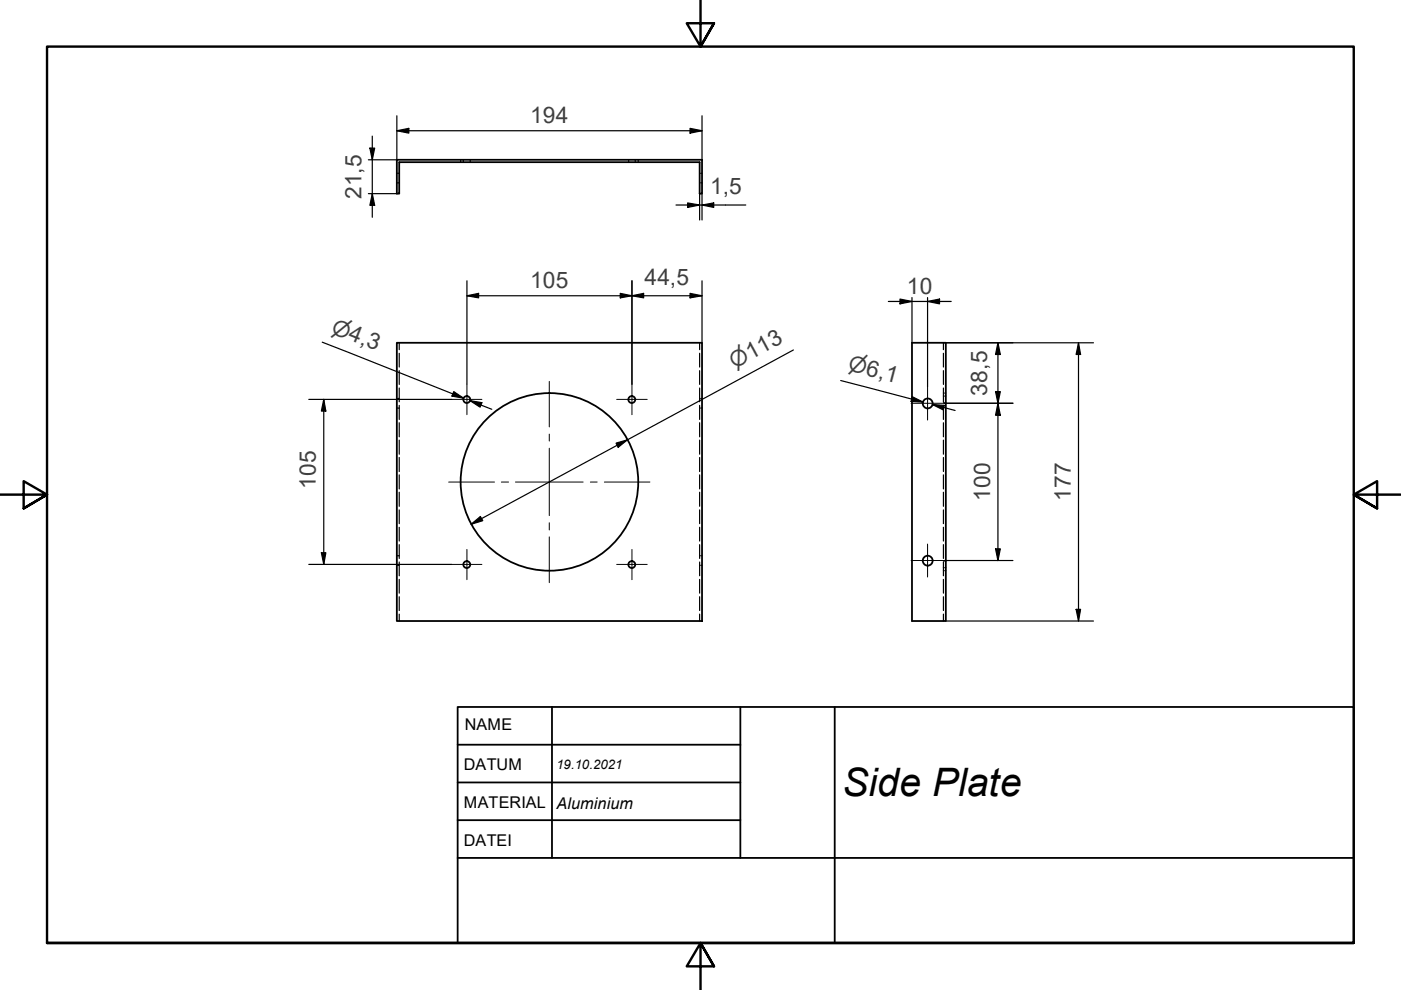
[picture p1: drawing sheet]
<svg xmlns="http://www.w3.org/2000/svg" width="297mm" height="210mm" viewBox="0 0 297 210" stroke-linecap="round" stroke-linejoin="round" font-family="sans-serif">
<!-- layer: Verdeckte Kanten(DIN) -->
<g fill="none" stroke="#000" stroke-width=".25">
<path d="M84.1 38.8h.2M84.1 36.7h.2M84.5 38.8h.1M84.5 36.7h.1M97.7 33.9v.2M97.7 34.2v.2M98.2 33.9v.2M98.2 34.2v.2M99.7 33.9v.2M99.7 34.2v.2M133.3 33.9v.2M133.3 34.2v.2"/>
<path d="M134.7 33.9v.2M134.7 34.2v.2M135.3 33.9v.2M135.3 34.2v.2M148.3 38.8h.2M148.3 36.7h.2M148.7 38.8h.1M148.7 36.7h.1M84.6 72.7v1.4M84.6 74.9v2.9M84.6 78.6v2.9M148.3 72.7v1.4"/>
<path d="M148.3 74.9v2.9M148.3 78.6v2.9M200 72.7v1.4M200 74.9v2.9M200 78.6v2.9M84.1 86.5h.2M84.1 84.5h.2M84.5 86.5h.1M84.5 84.5h.1M84.6 82.3v2.9M84.6 86v2.9M84.6 89.6v3"/>
<path d="M84.6 93.3v3M84.6 97v3M148.3 82.3v2.9M148.3 86v2.9M148.3 89.6v3M148.3 93.3v3M148.3 97v3M148.3 86.5h.2M148.3 84.5h.2M148.7 86.5h.1M148.7 84.5h.1M200 82.3v2.9"/>
<path d="M200 86v2.9M200 89.6v3M200 93.3v3M200 97v3M200 85.4h.2M200 84h.2M200 83.3h.2M200.3 85.4h.2M200.3 84h.2M200.3 83.3h.2M84.1 119.9h.2M84.1 117.8h.2"/>
<path d="M84.5 119.9h.1M84.5 117.8h.1M84.6 100.7v3M84.6 104.4v3M84.6 108.1v2.9M84.6 111.8v2.9M84.6 115.5v2.9M84.6 119.2v2.9M148.3 100.7v3M148.3 104.4v3M148.3 108.1v2.9M148.3 111.8v2.9"/>
<path d="M148.3 115.5v2.9M148.3 119.2v2.9M148.3 119.9h.2M148.3 117.8h.2M148.7 119.9h.1M148.7 117.8h.1M200 100.7v3M200 104.4v3M200 108.1v2.9M200 111.8v2.9M200 115.5v2.9M200 119.2v2.9"/>
<path d="M200 119h.2M200.3 119h.2M84.6 122.8v3M84.6 126.5v2.9M84.6 130.2v1.5M148.3 122.8v3M148.3 126.5v2.9M148.3 130.2v1.5M200 122.8v3M200 126.5v2.9M200 130.2v1.5M200 120.4h.2"/>
<path d="M200 121h.2M200.3 120.4h.2M200.3 121h.2"/>
</g>
<!-- layer: Sichtbare Kanten(DIN) -->
<g fill="none" stroke="#000" stroke-width=".38">
<path d="M84.1 33.9h64.7v7.2h-.5v-6.7h-63.7v6.7h-.5zM84.1 72.7h64.7v59h-64.7zM193.4 72.7h7.1v59h-7.1zM97 149.9h190v50h-190zM97 157.9h60M117 149.9v32M157 149.9v32M177 149.9v50M97 165.9h60M97 173.9h60M97 181.9h80"/>
<circle cx="99" cy="84.7" r=".73"/>
<circle cx="134" cy="84.7" r=".73"/>
<circle cx="196.7" cy="85.5" r="1.05"/>
<circle cx="99" cy="119.7" r=".73"/>
<circle cx="116.5" cy="102.2" r="18.8"/>
<circle cx="134" cy="119.7" r=".73"/>
<circle cx="196.7" cy="118.9" r="1.05"/>
</g>
<!-- layer: Rahmen_0 -->
<path d="M148.5 -.1v10l-2.9-5h5.8l-2.9 5 2.9-5M0 104.9h10l-5-2.9v5.8l5-2.9-5 2.9M297 104.9h-10l5-2.9v5.8l-5-2.9 5 2.9M10 199.9v-190h277v190h-277h277M151.4 204.9l-2.9-5 2.9 5h-5.8l2.9-5v10" fill="none" stroke="#000" stroke-width=".51"/>
<!-- layer: Skizziergeometrie(DIN) -->
<path d="M177 181.9h110" fill="none" stroke="#000" stroke-width=".38"/>
<g fill="none" stroke="#000" stroke-width=".25">
<path d="M78.4 31.4h1l-.5 2.5zM78.9 28.9v17.2M84.1 27.7l2.6-.5v1zM84.1 27.7h64.7M84.1 24.5v9.4h-6M146.3 27.2l2.5 .5-2.5 .5zM148.8 24.5v9.4M78.1 41.1h6M78.9 41.1l.5 2.4h-1zM99 59.5v21.9M134 59.5v21.9M143.3 43.5h14.8"/>
<path d="M145.8 43l2.5 .5-2.5 .5zM148.3 41.1v5.5M148.8 43.5l2.5-.5v1zM148.8 41.1v5.5M148.8 59.5v13.2M68.3 72.6l30 11.8-2.3-.9M99 62.7l2.5-.5v1zM99 62.7h49.8M131.5 62.2l2.5 .5-2.5 .5zM134 62.7l2.5-.5v1zM146.3 62.2l2.5 .5-2.5 .5zM168.2 74.2l-68.3 37"/>
<path d="M188.3 63.9h13.4M190.8 63.4l2.6 .5-2.6 .5zM193.4 63.1v9.6M196.7 63.9l2.5-.5v1zM196.7 63.1v18.9M200.5 72.7h31.3M211.6 72.7l.5 2.5h-1zM211.6 72.7v46.1M228.7 72.7l.4 2.5h-.9zM228.7 72.7v59M65.5 84.7h30.3M68.6 84.7l.5 2.5h-1z"/>
<path d="M68.6 84.7v35M96.2 83l2.1 1.4-2.5-.4zM99.6 84.9l2.6 .5-.4 .9zM99.6 84.9l4.7 1.9M130.6 94l2.4-.7-1.9 1.5zM178.2 80.7l17.5 4.6-2.4-.7M193.4 84.1l2.3 1.2-2.5-.2zM197.7 85.8l2.5 .2-.2 .9zM197.7 85.8l4.8 1.2M200.2 85.5h14.6M211.1 83h1l-.5 2.5zM211.6 85.5l.5 2.5h-1z"/>
<path d="M65.5 119.7h30.3M68.1 117.2h1l-.5 2.5zM99.9 111.2l2-1.7 .5 .9zM200.2 118.8h14.6M211.1 116.4h1l-.5 2.4zM200.5 131.7h31.3M228.2 129.2h.9l-.4 2.5z"/>
</g>
<g fill="#000">
<path d="M78.4 31.4h1l-.5 2.5zM84.1 27.7l2.6-.5v1zM146.3 27.2l2.5 .5-2.5 .5zM78.9 41.1l.5 2.4h-1zM145.8 43l2.5 .5-2.5 .5zM148.8 43.5l2.5-.5v1zM99 62.7l2.5-.5v1zM131.5 62.2l2.5 .5-2.5 .5zM134 62.7l2.5-.5v1zM146.3 62.2l2.5 .5-2.5 .5zM190.8 63.4l2.6 .5-2.6 .5zM196.7 63.9l2.5-.5v1z"/>
<path d="M211.6 72.7l.5 2.5h-1zM228.7 72.7l.4 2.5h-.9zM68.6 84.7l.5 2.5h-1zM96.2 83l2.1 1.4-2.5-.4zM99.6 84.9l2.6 .5-.4 .9zM130.6 94l2.4-.7-1.9 1.5zM193.4 84.1l2.3 1.2-2.5-.2zM197.7 85.8l2.5 .2-.2 .9zM211.1 83h1l-.5 2.5zM211.6 85.5l.5 2.5h-1zM68.1 117.2h1l-.5 2.5zM99.9 111.2l2-1.7 .5 .9z"/>
<path d="M211.1 116.4h1l-.5 2.4zM228.2 129.2h.9l-.4 2.5z"/>
</g>
<!-- layer: Mittelpunktmarkierung(DIN) -->
<g fill="none" stroke="#000" stroke-width=".21">
<path d="M95.8 84.7h6.4M99 81.4v6.5M116.5 80.9v9.6M116.5 92v1.5M116.5 95v14.3M130.7 84.7h6.5M134 81.4v6.5M193.2 85.5h7M196.7 82v7.1M95.1 102.2h9.7M95.8 119.7h6.4M99 116.5v6.4"/>
<path d="M106.3 102.2h1.5M109.3 102.2h14.3M116.5 110.8v1.6M116.5 113.8v9.7M125.2 102.2h1.4M128.1 102.2h9.7M130.7 119.7h6.5M134 116.5v6.4M193.2 118.8h7M196.7 115.4v6.9"/>
</g>
<text font-size="8.3" x="178.6" y="168.8">Side Plate</text>
<g font-size="4.8" fill="#3f3f3f">
<text x="112.4" y="26.1">194</text>
<text x="150.6" y="41.2">1,5</text>
<text x="76.6" y="42.3" transform="rotate(-90 76.6 42.3)">21,5</text>
<text x="112.4" y="61">105</text>
<text x="136.7" y="60.4">44,5</text>
<text x="192.3" y="62.3">10</text>
<text x="209.3" y="83.9" transform="rotate(-90 209.3 83.9)">38,5</text>
<text x="66.9" y="103.7" transform="rotate(-90 66.9 103.7)">105</text>
<text x="209.9" y="106.3" transform="rotate(-90 209.9 106.3)">100</text>
<text x="227" y="106.3" transform="rotate(-90 227 106.3)">177</text>
</g>
<g font-size="4.6" fill="#3f3f3f">
<text x="70" y="70.5" transform="rotate(22 70 70.5)">⌀4,3</text>
<text x="155.7" y="78.1" transform="rotate(-28 155.7 78.1)">⌀113</text>
<text x="179.6" y="78.5" transform="rotate(15 179.6 78.5)">⌀6,1</text>
</g>
<g font-size="3.4">
<text x="98.6" y="154.8">NAME</text>
<text x="98.4" y="163.2">DATUM</text>
<text x="98.4" y="171.4">MATERIAL</text>
<text x="118" y="171.4">Aluminium</text>
<text x="98.4" y="179.4">DATEI</text>
</g>
<text font-size="2.8" x="118" y="163.1">19.10.2021</text>
</svg>
